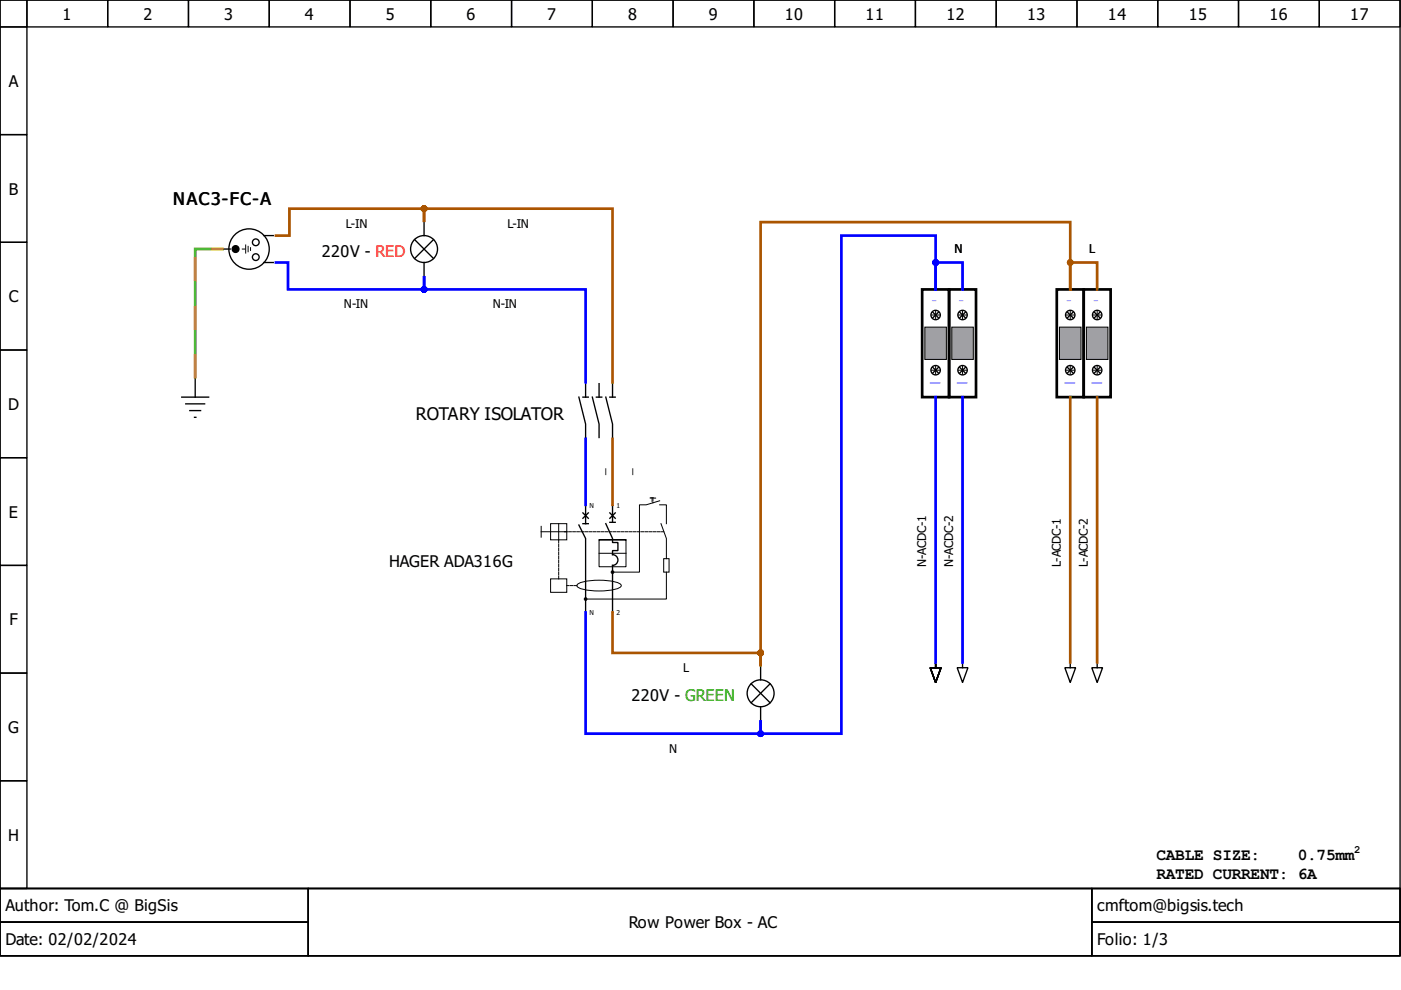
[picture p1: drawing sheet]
<svg xmlns="http://www.w3.org/2000/svg" width="297mm" height="210mm" viewBox="0 0 297 210" stroke-linecap="round" stroke-linejoin="round" font-family="sans-serif">
<g fill="none" stroke="#000" stroke-width=".29">
<path d="M0 0h296.8v188.4h-296.8zM0 0h5.7v5.7h-5.7zM5.7 0h17.1v5.7h-17.1zM22.8 0h17.2v5.7h-17.2zM40 0h17.1v5.7h-17.1zM57.1 0h17.1v5.7h-17.1zM74.2 0h17.1v5.7h-17.1zM91.3 0h17.2v5.7h-17.2zM108.5 0h17.1v5.7h-17.1zM125.6 0h17.1v5.7h-17.1zM142.7 0h17.1v5.7h-17.1zM159.8 0h17.2v5.7h-17.2z"/>
<path d="M177 0h17.1v5.7h-17.1zM194.1 0h17.1v5.7h-17.1zM211.2 0h17.1v5.7h-17.1zM228.3 0h17.2v5.7h-17.2zM245.5 0h17.1v5.7h-17.1zM262.6 0h17.1v5.7h-17.1zM279.7 0h17.1v5.7h-17.1zM0 5.7h5.7v22.8h-5.7zM0 28.5h5.7v22.9h-5.7zM0 51.4h5.7v22.8h-5.7zM47.1 52.8h1.7M55.9 49.9h2"/>
<path d="M55.9 55.7h2M87.9 50.8l4 4M89.9 47.1v2.8M89.9 55.7v2.8M91.9 50.8l-4 4M0 74.2h5.7v22.8h-5.7zM41.4 79.9v4.3M226.3 77.9l1.2 1.2M226.3 66.2l1.2 1.2M227.5 77.9l-1.2 1.2M227.5 66.2l-1.2 1.2M0 97h5.7v22.9h-5.7z"/>
<path d="M38.5 84.2h5.7M39.4 85.6h4M40.2 87.1h2.3M41.2 88.5h.3M122.7 84.2l1.5 5.7v2.9M123.6 84.2h1.1M124.2 81.3v2.9M125.6 84.2l1.4 5.7v2.9M126.4 84.2h1.2M127 81.3v2.9M128.4 84.2l1.5 5.7v2.9M129.3 84.2h1.1"/>
<path d="M129.9 81.3v2.9M0 119.9h5.7v22.8h-5.7zM122.7 111.3l1.5 2.9v15.7M123.6 108.7l1.1 1.2M123.6 111h1.1M124.2 107v4M124.7 108.7l-1.1 1.2M128.4 111l1.5 3.2v.8h1.1v1.7h-1.1v.9a1.14 1.14 0 0 1 1.1 1.1 1.14 1.14 0 0 1-1.1 1.2v10M129.3 108.7l1.1 1.2M129.3 110.7h1.1M129.9 107v3.7M130.4 108.7l-1.1 1.2"/>
<path d="M0 142.7h5.7v22.8h-5.7zM159.3 145l4 4M161.3 141.3v2.8M161.3 149.8v2.9M163.3 145l-4 4M0 165.5h5.7v22.9h-5.7zM0 188.4h296.8v14.3h-296.8zM0 188.4h65.4v7.1h-65.4zM0 195.5h65.4v7.2h-65.4zM65.4 188.4h166.1v14.3h-166.1zM231.5 188.4h65.3v7.1h-65.3zM231.5 195.5h65.3v7.2h-65.3z"/>
<circle cx="52.8" cy="52.8" r="4.3"/>
<circle cx="54.2" cy="54.5" r=".71"/>
<circle cx="54.2" cy="51.4" r=".71"/>
<circle cx="89.9" cy="52.8" r="2.85"/>
<circle cx="226.9" cy="78.5" r="1"/>
<circle cx="226.9" cy="66.8" r="1"/>
<circle cx="161.3" cy="147" r="2.85"/>
</g>
<g fill="none" stroke="#000" stroke-width=".21">
<path d="M51.4 52.8h.5M52.1 51.9v1.8M52.6 52.2v1.2M53.1 52.5v.6M226.9 65.9v1.7M226.9 77.6v1.7M114.7 112.7h5.5M114.7 111.6v2.3M116.7 111h3.5v3.5h-3.5zM118.5 111v3.5M127 114.5h5.7v5.7h-5.7v-5.7h5.7M127 117.3h5.7"/>
<path d="M137.9 105.6h1.1M139.9 107h1.4v4M139.9 106.2l-2.9 .8h-1.4v14.3h-5.7M140.1 111l1.2 3.2v4.3M140.7 118.5h1.2v2.8h-1.2zM116.7 122.7h3.5v2.9h-3.5zM122.4 123.9a11.9 11.9 0 0 1 7.6-.6 2 2 0 0 1 1.7 .9 2 2 0 0 1-1.7 .9 14.8 14.8 0 0 1-7.2-.4l-.5-.5zM141.3 121.3v5.7h-17.1"/>
</g>
<path d="M119.7 112.7h21M138.4 105.6v1M118.5 122.7v-8.2M122.3 124.2h-2.1" fill="none" stroke="#000" stroke-width=".21" stroke-dasharray=".6 .3"/>
<g fill="#000" stroke="#000" stroke-width=".21">
<circle cx="124.2" cy="127" r=".29"/>
<circle cx="129.9" cy="121.3" r=".29"/>
</g>
<circle cx="49.9" cy="52.8" r=".71" fill="#000" stroke="#000" stroke-width=".29"/>
<path d="M224.1 61.4h5.7v22.8h-5.7z" fill="none" stroke="#000" stroke-width=".57"/>
<path d="M224.6 69.4h4.6v6.8h-4.6z" fill-rule="evenodd" fill="#a0a0a4" stroke="#000" stroke-width=".21"/>
<path d="M226.1 78.5h1.7M226.1 66.8h1.7M232.6 65.9v1.7M232.6 77.6v1.7" fill="none" stroke="#000" stroke-width=".21"/>
<g fill="none" stroke="#000" stroke-width=".29">
<path d="M232.1 77.9l1.1 1.2M232.1 66.2l1.1 1.2M233.2 77.9l-1.1 1.2M233.2 66.2l-1.1 1.2"/>
<circle cx="232.6" cy="66.8" r="1"/>
<circle cx="232.6" cy="78.5" r="1"/>
</g>
<path d="M229.8 61.4h5.7v22.8h-5.7z" fill="none" stroke="#000" stroke-width=".57"/>
<path d="M230.3 69.4h4.6v6.8h-4.6z" fill-rule="evenodd" fill="#a0a0a4" stroke="#000" stroke-width=".21"/>
<path d="M198.4 65.9v1.7M198.4 77.6v1.7M231.8 78.5h1.7M231.8 66.8h1.7" fill="none" stroke="#000" stroke-width=".21"/>
<g fill="none" stroke="#000" stroke-width=".29">
<path d="M197.8 77.9l1.1 1.2M197.8 66.2l1.1 1.2M198.9 77.9l-1.1 1.2M198.9 66.2l-1.1 1.2"/>
<circle cx="198.4" cy="66.8" r="1"/>
<circle cx="198.4" cy="78.5" r="1"/>
</g>
<path d="M195.5 61.4h5.7v22.8h-5.7z" fill="none" stroke="#000" stroke-width=".57"/>
<path d="M196.1 69.4h4.6v6.8h-4.6z" fill-rule="evenodd" fill="#a0a0a4" stroke="#000" stroke-width=".21"/>
<path d="M197.5 78.5h1.7M197.5 66.8h1.7M204.1 65.9v1.7M204.1 77.6v1.7" fill="none" stroke="#000" stroke-width=".21"/>
<g fill="none" stroke="#000" stroke-width=".29">
<path d="M203.5 77.9l1.1 1.2M203.5 66.2l1.1 1.2M204.6 77.9l-1.1 1.2M204.6 66.2l-1.1 1.2"/>
<circle cx="204.1" cy="66.8" r="1"/>
<circle cx="204.1" cy="78.5" r="1"/>
</g>
<path d="M201.2 61.4h5.7v22.8h-5.7z" fill="none" stroke="#000" stroke-width=".57"/>
<path d="M201.8 69.4h4.6v6.8h-4.6z" fill-rule="evenodd" fill="#a0a0a4" stroke="#000" stroke-width=".21"/>
<path d="M203.2 78.5h1.7M203.2 66.8h1.7" fill="none" stroke="#000" stroke-width=".21"/>
<path d="M197.2 141.6h2.3l-1.1 3.1zM198.4 140.7v.9M202.9 141.6h2.3l-1.1 3.1zM204.1 140.7v.9M225.8 141.6h2.3l-1.2 3.1zM226.9 140.7v.9M231.5 141.6h2.3l-1.2 3.1zM232.6 140.7v.9" fill="none" stroke="#000" stroke-width=".29"/>
<path d="M47.1 52.8h-5.7v27.1" fill="none" stroke="#3aad00" stroke-width=".57"/>
<path d="M41.4 79.9v-27.1h5.7" fill="none" stroke="#dada00" stroke-width=".57" stroke-dasharray="4.6 5.7"/>
<path d="M58.5 49.9h2.9v-5.7h28.5v2.6v-2.6h40v36.9M232.6 61.4v-5.7h-5.7v5.7v-14.3h-65.6v93.9v-2.6h-31.4v-8.5M129.9 93v14M226.9 84.2v56.2M232.6 84.2v56.2" fill="none" stroke="#a50" stroke-width=".57"/>
<g fill="#a50" stroke="#a50" stroke-width=".57">
<circle cx="89.9" cy="44.2" r=".43"/>
<circle cx="161.3" cy="138.4" r=".43"/>
<circle cx="226.9" cy="55.7" r=".43"/>
</g>
<path d="M58.5 55.7h2.6v5.7h28.8v-2.6v2.6h34.3v19.7M204.1 61.4v-5.7h-5.7v5.7v-11.5h-20v105.7h-17.1v-2.6v2.6h-37.1v-25.7M124.2 93v14M198.4 84.2v56.2M204.1 84.2v56.2" fill="none" stroke="#00f" stroke-width=".57"/>
<g fill="#00f" stroke="#00f" stroke-width=".57">
<circle cx="89.9" cy="61.4" r=".43"/>
<circle cx="161.3" cy="155.6" r=".43"/>
<circle cx="198.4" cy="55.7" r=".43"/>
</g>
<g font-size="3.7">
<text x="36.7" y="43.4">NAC3-FC-A</text>
<text x="88.2" y="89.1">ROTARY ISOLATOR</text>
</g>
<g font-size="3.4">
<text x="13.3" y="4.1">1</text>
<text x="30.4" y="4.1">2</text>
<text x="47.5" y="4.1">3</text>
<text x="64.6" y="4.1">4</text>
<text x="81.8" y="4.1">5</text>
<text x="98.9" y="4.1">6</text>
<text x="116" y="4.1">7</text>
<text x="133.2" y="4.1">8</text>
<text x="150.3" y="4.1">9</text>
<text x="166.4" y="4.1">10</text>
<text x="183.5" y="4.1">11</text>
<text x="200.7" y="4.1">12</text>
<text x="217.8" y="4.1">13</text>
<text x="234.9" y="4.1">14</text>
<text x="252" y="4.1">15</text>
<text x="269.2" y="4.1">16</text>
<text x="286.3" y="4.1">17</text>
<text x="1.9" y="18.4">A</text>
<text x="1.9" y="41.2">B</text>
<text x="68.2" y="54.5">220V - RED</text>
<text x="1.9" y="64.1">C</text>
<text x="1.7" y="86.9">D</text>
<text x="1.9" y="109.7">E</text>
<text x="82.5" y="120.2">HAGER ADA316G</text>
<text x="2" y="132.6">F</text>
<text x="133.9" y="148.7">220V - GREEN</text>
<text x="1.7" y="155.4">G</text>
<text x="1.7" y="178.2">H</text>
<text x="245.2" y="182.4">CABLE SIZE:</text>
<text x="275.1" y="182.4">0.75mm</text>
<text x="245.2" y="186.4">RATED CURRENT: 6A</text>
<text x="1.1" y="193.2">Author: Tom.C @ BigSis</text>
<text x="133.3" y="196.8">Row Power Box - AC</text>
<text x="232.6" y="193.2">cmftom@bigsis.tech</text>
<text x="1.1" y="200.4">Date: 02/02/2024</text>
<text x="232.6" y="200.4">Folio: 1/3</text>
</g>
<g font-size="3.4" fill="#f0f">
<text x="197.2" y="80.8">_</text>
<text x="202.9" y="80.8">_</text>
<text x="225.8" y="80.8">_</text>
<text x="231.5" y="80.8">_</text>
</g>
<g font-size="2.6">
<text x="73.4" y="48.2">L-IN</text>
<text x="107.6" y="48.2">L-IN</text>
<text x="202.4" y="53.7">N</text>
<text x="230.9" y="53.7">L</text>
<text x="72.9" y="65.4">N-IN</text>
<text x="104.5" y="65.4">N-IN</text>
<text x="128.2" y="100.8" transform="rotate(-90 128.2 100.8)">_</text>
<text x="133.9" y="100.8" transform="rotate(-90 133.9 100.8)">_</text>
<text x="196.4" y="120.2" transform="rotate(-90 196.4 120.2)">N-ACDC-1</text>
<text x="202.1" y="120.2" transform="rotate(-90 202.1 120.2)">N-ACDC-2</text>
<text x="224.9" y="120.2" transform="rotate(-90 224.9 120.2)">L-ACDC-1</text>
<text x="230.6" y="120.2" transform="rotate(-90 230.6 120.2)">L-ACDC-2</text>
<text x="144.9" y="142.4">L</text>
<text x="141.9" y="159.6">N</text>
</g>
<text font-size="2.3" x="287.1" y="181">2</text>
<g font-size="1.4" fill="#f0f">
<text x="197.7" y="63.6">_</text>
<text x="203.4" y="63.6">_</text>
<text x="226.2" y="63.6">_</text>
<text x="231.9" y="63.6">_</text>
</g>
<g font-size="1.4">
<text x="125" y="107.6">N</text>
<text x="130.7" y="107.6">1</text>
<text x="137.9" y="106.5">T</text>
<text x="125" y="130.4">N</text>
<text x="130.7" y="130.4">2</text>
</g>
</svg>
